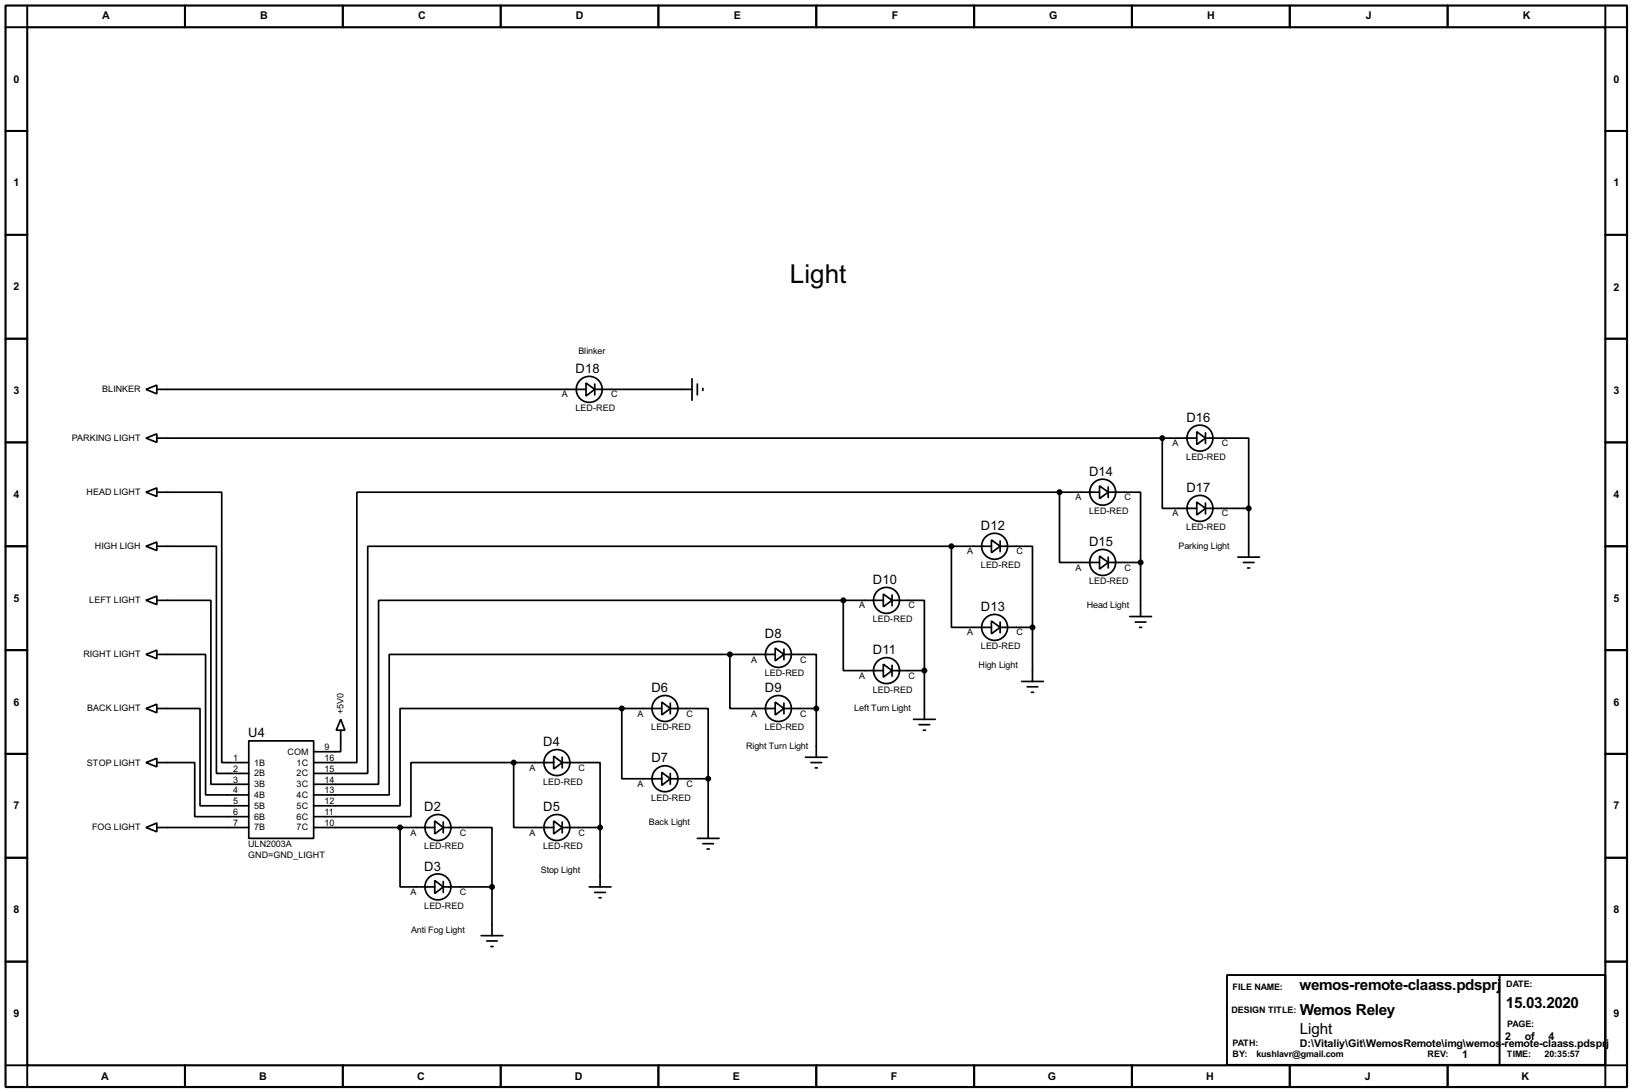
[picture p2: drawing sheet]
<svg xmlns="http://www.w3.org/2000/svg" width="383mm" height="256mm" viewBox="0 0 383 256" stroke-linecap="round" stroke-linejoin="round" font-family="sans-serif">
<path d="M1.3 1.3h381v254h-381zM6.4 6.4h370.8v243.8h-370.8z" fill="none" stroke="#000" stroke-width=".5"/>
<g fill="none" stroke="#000" stroke-width=".45">
<path d="M6.4 1.3v5.1h-5.1M43.5 1.3v5.1M80.6 1.3v5.1M117.7 1.3v5.1M154.7 1.3v5.1M191.8 1.3v5.1M228.9 1.3v5.1M266 1.3v5.1M303.1 1.3v5.1M340.2 1.3v5.1M377.2 1.3v5.1h5.1M1.3 30.8h5.1"/>
<path d="M377.2 30.8h5.1M1.3 55.2h5.1M377.2 55.2h5.1M1.3 79.6h5.1M377.2 79.6h5.1M1.3 103.9h5.1M377.2 103.9h5.1M1.3 128.3h5.1M377.2 128.3h5.1M1.3 152.7h5.1M377.2 152.7h5.1M1.3 177.1h5.1"/>
<path d="M377.2 177.1h5.1M1.3 201.5h5.1M377.2 201.5h5.1M1.3 225.9h5.1M288.3 229h88.9v21.1h-88.9zM352.4 229v21.1M377.2 225.9h5.1M1.3 250.2h5.1v5.1M43.5 250.2v5.1M80.6 250.2v5.1M117.7 250.2v5.1M154.7 250.2v5.1"/>
<path d="M191.8 250.2v5.1M228.9 250.2v5.1M266 250.2v5.1M303.1 250.2v5.1M340.2 250.2v5.1M382.3 250.2h-5.1v5.1"/>
</g>
<g fill="none" stroke="#000" stroke-width=".4">
<path d="M34.3 91.5l2.6-1v2zM36.9 91.5h100.8M137.7 90l2.1 1.5-2.1 1.5zM139.8 91.5h22.8M139.8 90.2v2.6M162.6 89v5M163.9 90.2v2.6M165.2 91.2v.5M34.3 115.6l2.6-1v2zM34.3 102.9l2.6-1v2zM36.9 115.6h15.2v63.5h6.4M36.9 102.9h244.3"/>
<path d="M249 115.6v16.5h9.4M249 115.6h-165.1v63.5h-10.2M249 115.6h9.4M258.4 114.1l2 1.5-2 1.5zM260.4 115.6h7.6v16.5M260.4 114.4v2.5M273.1 102.9v16.5h8.1M281.2 101.4l2.1 1.5-2.1 1.5zM281.2 117.9l2.1 1.5-2.1 1.6zM283.3 102.9h10.1v16.5M283.3 119.4h10.1M283.3 101.7v2.5"/>
<path d="M283.3 118.2v2.5M293.4 119.4v11.5M34.3 128.3l2.6-1v2zM36.9 128.3h14v53.4h7.6M207.6 139.5l2 1.5-2 1.5zM209.6 139.8v2.5M223.6 128.3v19.1h9.4M223.6 128.3h-137.2v53.4h-12.7M223.6 128.3h9.4M233 126.8l2 1.5-2 1.5zM235 128.3h7.6v19.1M235 127.1v2.5"/>
<path d="M258.4 130.6l2 1.5-2 1.6zM260.4 132.1h7.6M260.4 130.9v2.5M268 132.1v12.7M290.9 130.9h5.1M292.2 132.1h2.5M293.2 133.4h.5M34.3 153.7l2.6-1v2zM34.3 141l2.6-1v2zM36.9 141h12.7v43.2h8.9M36.9 153.7h11.4v33h10.2M171.5 153.7v12.7h10.7"/>
<path d="M171.5 153.7h-80v33h-17.8M171.5 153.7h10.7M182.2 152.2l2 1.5-2 1.5zM184.2 153.7h7.6v12.7M184.2 152.5v2.5M198.2 141v16.5h9.4M198.2 141h-109.2v43.2h-15.3M198.2 141h9.4M207.6 156l2 1.5-2 1.6zM209.6 141h7.6v16.5M209.6 157.5h7.6M209.6 156.3v2.5"/>
<path d="M217.2 157.5v11.5M233 145.9l2 1.5-2 1.5zM235 147.4h7.6M235 146.1v2.5M242.6 147.4v12.7M265.5 144.8h5.1M266.8 146.1h2.5M267.8 147.4h.5M34.3 179.1l2.6-1v2zM34.3 166.4l2.6-1v2zM36.9 166.4h10.1v22.9h11.5M36.9 179.1h8.9v12.7h12.7"/>
<path d="M58.5 174h15.2v22.9h-15.2zM80.1 169l1 2.5h-2.1zM80.1 171.5v5.1h-6.4M120.7 179.1v15.3h9.4M120.7 179.1h-24.1v12.7h-22.9M120.7 179.1h9.4M130.1 177.6l2 1.5-2 1.5zM132.1 179.1h8.9v15.3M132.1 177.9v2.5M146.1 166.4v16.5h9.4M146.1 166.4h-52.1v22.9h-20.3M146.1 166.4h9.4"/>
<path d="M155.5 164.9l2 1.5-2 1.5zM157.5 166.4h8.9v16.5M157.5 165.2v2.5M182.2 164.9l2 1.5-2 1.5zM184.2 166.4h7.6M184.2 165.2v2.5M189.3 177.9h5.1M190.6 179.1h2.5M191.8 166.4v11.5M214.7 169h5.1M216 170.2h2.5M217 171.5h.5"/>
<path d="M240.1 160.1h5.1M241.4 161.3h2.5M242.4 162.6h.5M34.3 194.4l2.6-1.1v2.1zM36.9 194.4h21.6M73.7 194.4h28.5M94 194.4v13.9h8.2M102.2 192.8l2 1.6-2 1.5zM104.2 194.4h11.4v13.9M104.2 193.1v2.5M130.1 192.8l2 1.6-2 1.5zM132.1 194.4h8.9"/>
<path d="M132.1 193.1v2.5M141 194.4v13.9M155.5 181.4l2 1.5-2 1.6zM157.5 182.9h8.9M157.5 181.7v2.5M163.9 196.9h5.1M165.2 198.2h2.5M166.2 199.4h.5M166.4 182.9v14M191.6 180.4h.5M102.2 206.8l2 1.5-2 1.6zM104.2 208.3h11.4"/>
<path d="M104.2 207.1v2.5M113.1 219.8h5.1M115.6 208.3v11.5M138.5 208.3h5.1M139.8 209.6h2.5M140.8 210.9h.5M114.4 221h2.5M115.4 222.3h.5"/>
<circle cx="138.4" cy="91.5" r="3.1"/>
<circle cx="259.1" cy="115.6" r="3.1"/>
<circle cx="281.9" cy="119.4" r="3.1"/>
<circle cx="281.9" cy="102.9" r="3.1"/>
<circle cx="233.7" cy="128.3" r="3.1"/>
<circle cx="259.1" cy="132.1" r="3.1"/>
<circle cx="182.9" cy="153.7" r="3.1"/>
<circle cx="208.3" cy="157.5" r="3.1"/>
<circle cx="208.3" cy="141" r="3.1"/>
<circle cx="233.7" cy="147.4" r="3.1"/>
<circle cx="130.8" cy="179.1" r="3.1"/>
<circle cx="156.2" cy="166.4" r="3.1"/>
<circle cx="182.9" cy="166.4" r="3.1"/>
<circle cx="102.9" cy="194.4" r="3.1"/>
<circle cx="130.8" cy="194.4" r="3.1"/>
<circle cx="156.2" cy="182.9" r="3.1"/>
<circle cx="102.9" cy="208.3" r="3.1"/>
</g>
<g fill="#000" stroke="#000" stroke-width=".4">
<circle cx="248.9" cy="115.6" r=".5"/>
<circle cx="273.1" cy="102.9" r=".5"/>
<circle cx="293.4" cy="119.4" r=".5"/>
<circle cx="223.5" cy="128.3" r=".5"/>
<circle cx="268" cy="132.1" r=".5"/>
<circle cx="171.5" cy="153.7" r=".5"/>
<circle cx="198.1" cy="141" r=".5"/>
<circle cx="217.2" cy="157.5" r=".5"/>
<circle cx="242.6" cy="147.4" r=".5"/>
<circle cx="120.7" cy="179.1" r=".5"/>
<circle cx="146.1" cy="166.4" r=".5"/>
<circle cx="191.8" cy="166.4" r=".5"/>
<circle cx="94" cy="194.4" r=".5"/>
<circle cx="141" cy="194.4" r=".5"/>
<circle cx="166.4" cy="182.9" r=".5"/>
<circle cx="115.6" cy="208.3" r=".5"/>
</g>
<text font-size="6.9" x="185.6" y="66.5">Light</text>
<g font-size="4">
<text x="305.4" y="232.6">wemos-remote-claass.pdsprj</text>
<text x="305.4" y="238.4">Wemos Reley</text>
<text x="353.9" y="236.7">15.03.2020</text>
<text x="305.4" y="242.8">Light</text>
</g>
<g font-size="3.4">
<text x="135.3" y="87.6">D18</text>
<text x="278.8" y="99.1">D16</text>
<text x="255.9" y="111.8">D14</text>
<text x="278.8" y="115.6">D17</text>
<text x="230.5" y="124.5">D12</text>
<text x="255.9" y="128.3">D15</text>
<text x="205.1" y="137.2">D10</text>
<text x="230.5" y="143.5">D13</text>
<text x="179.7" y="149.9">D8</text>
<text x="205.1" y="153.7">D11</text>
<text x="153.1" y="162.6">D6</text>
<text x="179.7" y="162.6">D9</text>
<text x="58.3" y="173.2">U4</text>
<text x="127.7" y="175.3">D4</text>
<text x="153.1" y="179.1">D7</text>
<text x="99.7" y="190.5">D2</text>
<text x="127.7" y="190.5">D5</text>
<text x="99.7" y="204.5">D3</text>
</g>
<g font-size="2.8">
<text x="24" y="4.5">A</text>
<text x="61.1" y="4.5">B</text>
<text x="98.2" y="4.5">C</text>
<text x="135.3" y="4.5">D</text>
<text x="172.4" y="4.5">E</text>
<text x="209.6" y="4.5">F</text>
<text x="246.5" y="4.5">G</text>
<text x="283.6" y="4.5">H</text>
<text x="320.9" y="4.5">J</text>
<text x="357.8" y="4.5">K</text>
<text x="3.2" y="19.4">0</text>
<text x="379.1" y="19.4">0</text>
<text x="3.2" y="43.8">1</text>
<text x="379.1" y="43.8">1</text>
<text x="3.2" y="68.2">2</text>
<text x="379.1" y="68.4">2</text>
<text x="3.2" y="92.6">3</text>
<text x="379.1" y="92.6">3</text>
<text x="3.2" y="117">4</text>
<text x="379.1" y="117">4</text>
<text x="3.2" y="141.4">5</text>
<text x="379.1" y="141.4">5</text>
<text x="3.2" y="165.8">6</text>
<text x="379.1" y="165.8">6</text>
<text x="3.2" y="190.1">7</text>
<text x="379.1" y="190.1">7</text>
<text x="3.2" y="214.5">8</text>
<text x="379.1" y="214.5">8</text>
<text x="3.2" y="238.9">9</text>
<text x="379.1" y="238.9">9</text>
<text x="305.4" y="245.9">D:\Vitaliy\Git\WemosRemote\img\wemos</text>
<text x="352.8" y="245.9">-remote-claass.pdspr</text>
<text x="353.7" y="244.4">2</text>
<text x="358.3" y="244.4">of</text>
<text x="363.9" y="244.4">4</text>
<text x="377.4" y="245.9">j</text>
<text x="343.6" y="248.4">1</text>
<text x="23.8" y="253.6">A</text>
<text x="60.9" y="253.6">B</text>
<text x="98" y="253.6">C</text>
<text x="135" y="253.6">D</text>
<text x="172.2" y="253.6">E</text>
<text x="209.3" y="253.6">F</text>
<text x="246.2" y="253.6">G</text>
<text x="283.4" y="253.6">H</text>
<text x="320.7" y="253.6">J</text>
<text x="357.5" y="253.6">K</text>
</g>
<g font-size="2.4">
<text x="135.9" y="83.2">Blinker</text>
<text x="24" y="92.2">BLINKER</text>
<text x="132" y="93.4">A</text>
<text x="143.6" y="93.4">C</text>
<text x="135.2" y="96.6">LED-RED</text>
<text x="16.9" y="103.6">PARKING LIGHT</text>
<text x="275.5" y="104.8">A</text>
<text x="287.1" y="104.8">C</text>
<text x="278.7" y="108.1">LED-RED</text>
<text x="20.3" y="116.3">HEAD LIGHT</text>
<text x="252.7" y="117.5">A</text>
<text x="264.2" y="117.5">C</text>
<text x="255.9" y="120.8">LED-RED</text>
<text x="275.5" y="121.3">A</text>
<text x="278.7" y="124.6">LED-RED</text>
<text x="287.1" y="121.3">C</text>
<text x="22.3" y="129">HIGH LIGH</text>
<text x="227.3" y="130.2">A</text>
<text x="238.8" y="130.2">C</text>
<text x="276.9" y="129">Parking Light</text>
<text x="230.5" y="133.5">LED-RED</text>
<text x="252.7" y="134">A</text>
<text x="255.9" y="137.3">LED-RED</text>
<text x="264.2" y="134">C</text>
<text x="21" y="141.7">LEFT LIGHT</text>
<text x="201.9" y="142.9">A</text>
<text x="213.4" y="142.9">C</text>
<text x="255.3" y="142.9">Head Light</text>
<text x="205.1" y="146.2">LED-RED</text>
<text x="227.3" y="149.3">A</text>
<text x="238.8" y="149.3">C</text>
<text x="19.6" y="154.4">RIGHT LIGHT</text>
<text x="176.5" y="155.6">A</text>
<text x="188" y="155.6">C</text>
<text x="230.5" y="152.5">LED-RED</text>
<text x="179.7" y="158.9">LED-RED</text>
<text x="201.9" y="159.4">A</text>
<text x="213.4" y="159.4">C</text>
<text x="229.9" y="156.9">High Light</text>
<text x="20.5" y="167.1">BACK LIGHT</text>
<text x="80.8" y="167.7" transform="rotate(-90 80.8 167.7)">+5V0</text>
<text x="200.7" y="167.1">Left Turn Light</text>
<text x="205.1" y="162.7">LED-RED</text>
<text x="149.8" y="168.3">A</text>
<text x="153" y="171.6">LED-RED</text>
<text x="161.3" y="168.3">C</text>
<text x="176.5" y="168.3">A</text>
<text x="179.7" y="171.6">LED-RED</text>
<text x="188" y="168.3">C</text>
<text x="20.4" y="179.8">STOP LIGHT</text>
<text x="54.8" y="178.7">1</text>
<text x="59.7" y="179.8">1B</text>
<text x="67.5" y="177.3">COM</text>
<text x="69.7" y="179.8">1C</text>
<text x="76.3" y="178.7">16</text>
<text x="76.3" y="176.2">9</text>
<text x="175.3" y="175.9">Right Turn Light</text>
<text x="54.8" y="181.3">2</text>
<text x="54.8" y="183.8">3</text>
<text x="59.7" y="182.4">2B</text>
<text x="59.7" y="184.9">3B</text>
<text x="69.7" y="182.4">2C</text>
<text x="69.7" y="184.9">3C</text>
<text x="76.3" y="181.3">15</text>
<text x="76.3" y="183.8">14</text>
<text x="124.4" y="181">A</text>
<text x="127.6" y="184.3">LED-RED</text>
<text x="135.9" y="181">C</text>
<text x="149.8" y="184.8">A</text>
<text x="161.3" y="184.8">C</text>
<text x="54.8" y="186.3">4</text>
<text x="54.8" y="188.9">5</text>
<text x="54.8" y="191.4">6</text>
<text x="59.7" y="187.4">4B</text>
<text x="59.7" y="190">5B</text>
<text x="69.7" y="187.4">4C</text>
<text x="69.7" y="190">5C</text>
<text x="76.3" y="186.3">13</text>
<text x="76.3" y="188.9">12</text>
<text x="76.3" y="191.4">11</text>
<text x="153" y="188">LED-RED</text>
<text x="21.6" y="195.1">FOG LIGHT</text>
<text x="54.8" y="194">7</text>
<text x="59.7" y="192.5">6B</text>
<text x="59.7" y="195.1">7B</text>
<text x="69.7" y="192.5">6C</text>
<text x="69.7" y="195.1">7C</text>
<text x="76.3" y="194">10</text>
<text x="96.4" y="196.3">A</text>
<text x="108" y="196.3">C</text>
<text x="124.4" y="196.3">A</text>
<text x="135.9" y="196.3">C</text>
<text x="152.5" y="193.7">Back Light</text>
<text x="58.3" y="199">ULN2003A</text>
<text x="58.3" y="201.5">GND=GND_LIGHT</text>
<text x="99.7" y="199.5">LED-RED</text>
<text x="127.6" y="199.5">LED-RED</text>
<text x="127.1" y="205.2">Stop Light</text>
<text x="96.4" y="210.2">A</text>
<text x="99.7" y="213.5">LED-RED</text>
<text x="108" y="210.2">C</text>
<text x="96.6" y="219.1">Anti Fog Light</text>
<text x="289.6" y="232.4">FILE NAME:</text>
<text x="353.9" y="231.9">DATE:</text>
<text x="289.3" y="237.9">DESIGN TITLE:</text>
<text x="289.6" y="245.7">PATH:</text>
<text x="354.1" y="241.3">PAGE:</text>
<text x="289.6" y="248.2">BY:</text>
<text x="295.2" y="248.2">kushlavr@gmail.com</text>
<text x="335.4" y="248.3">REV:</text>
<text x="354.1" y="248.3">TIME:</text>
<text x="362.9" y="248.3">20:35:57</text>
</g>
</svg>
